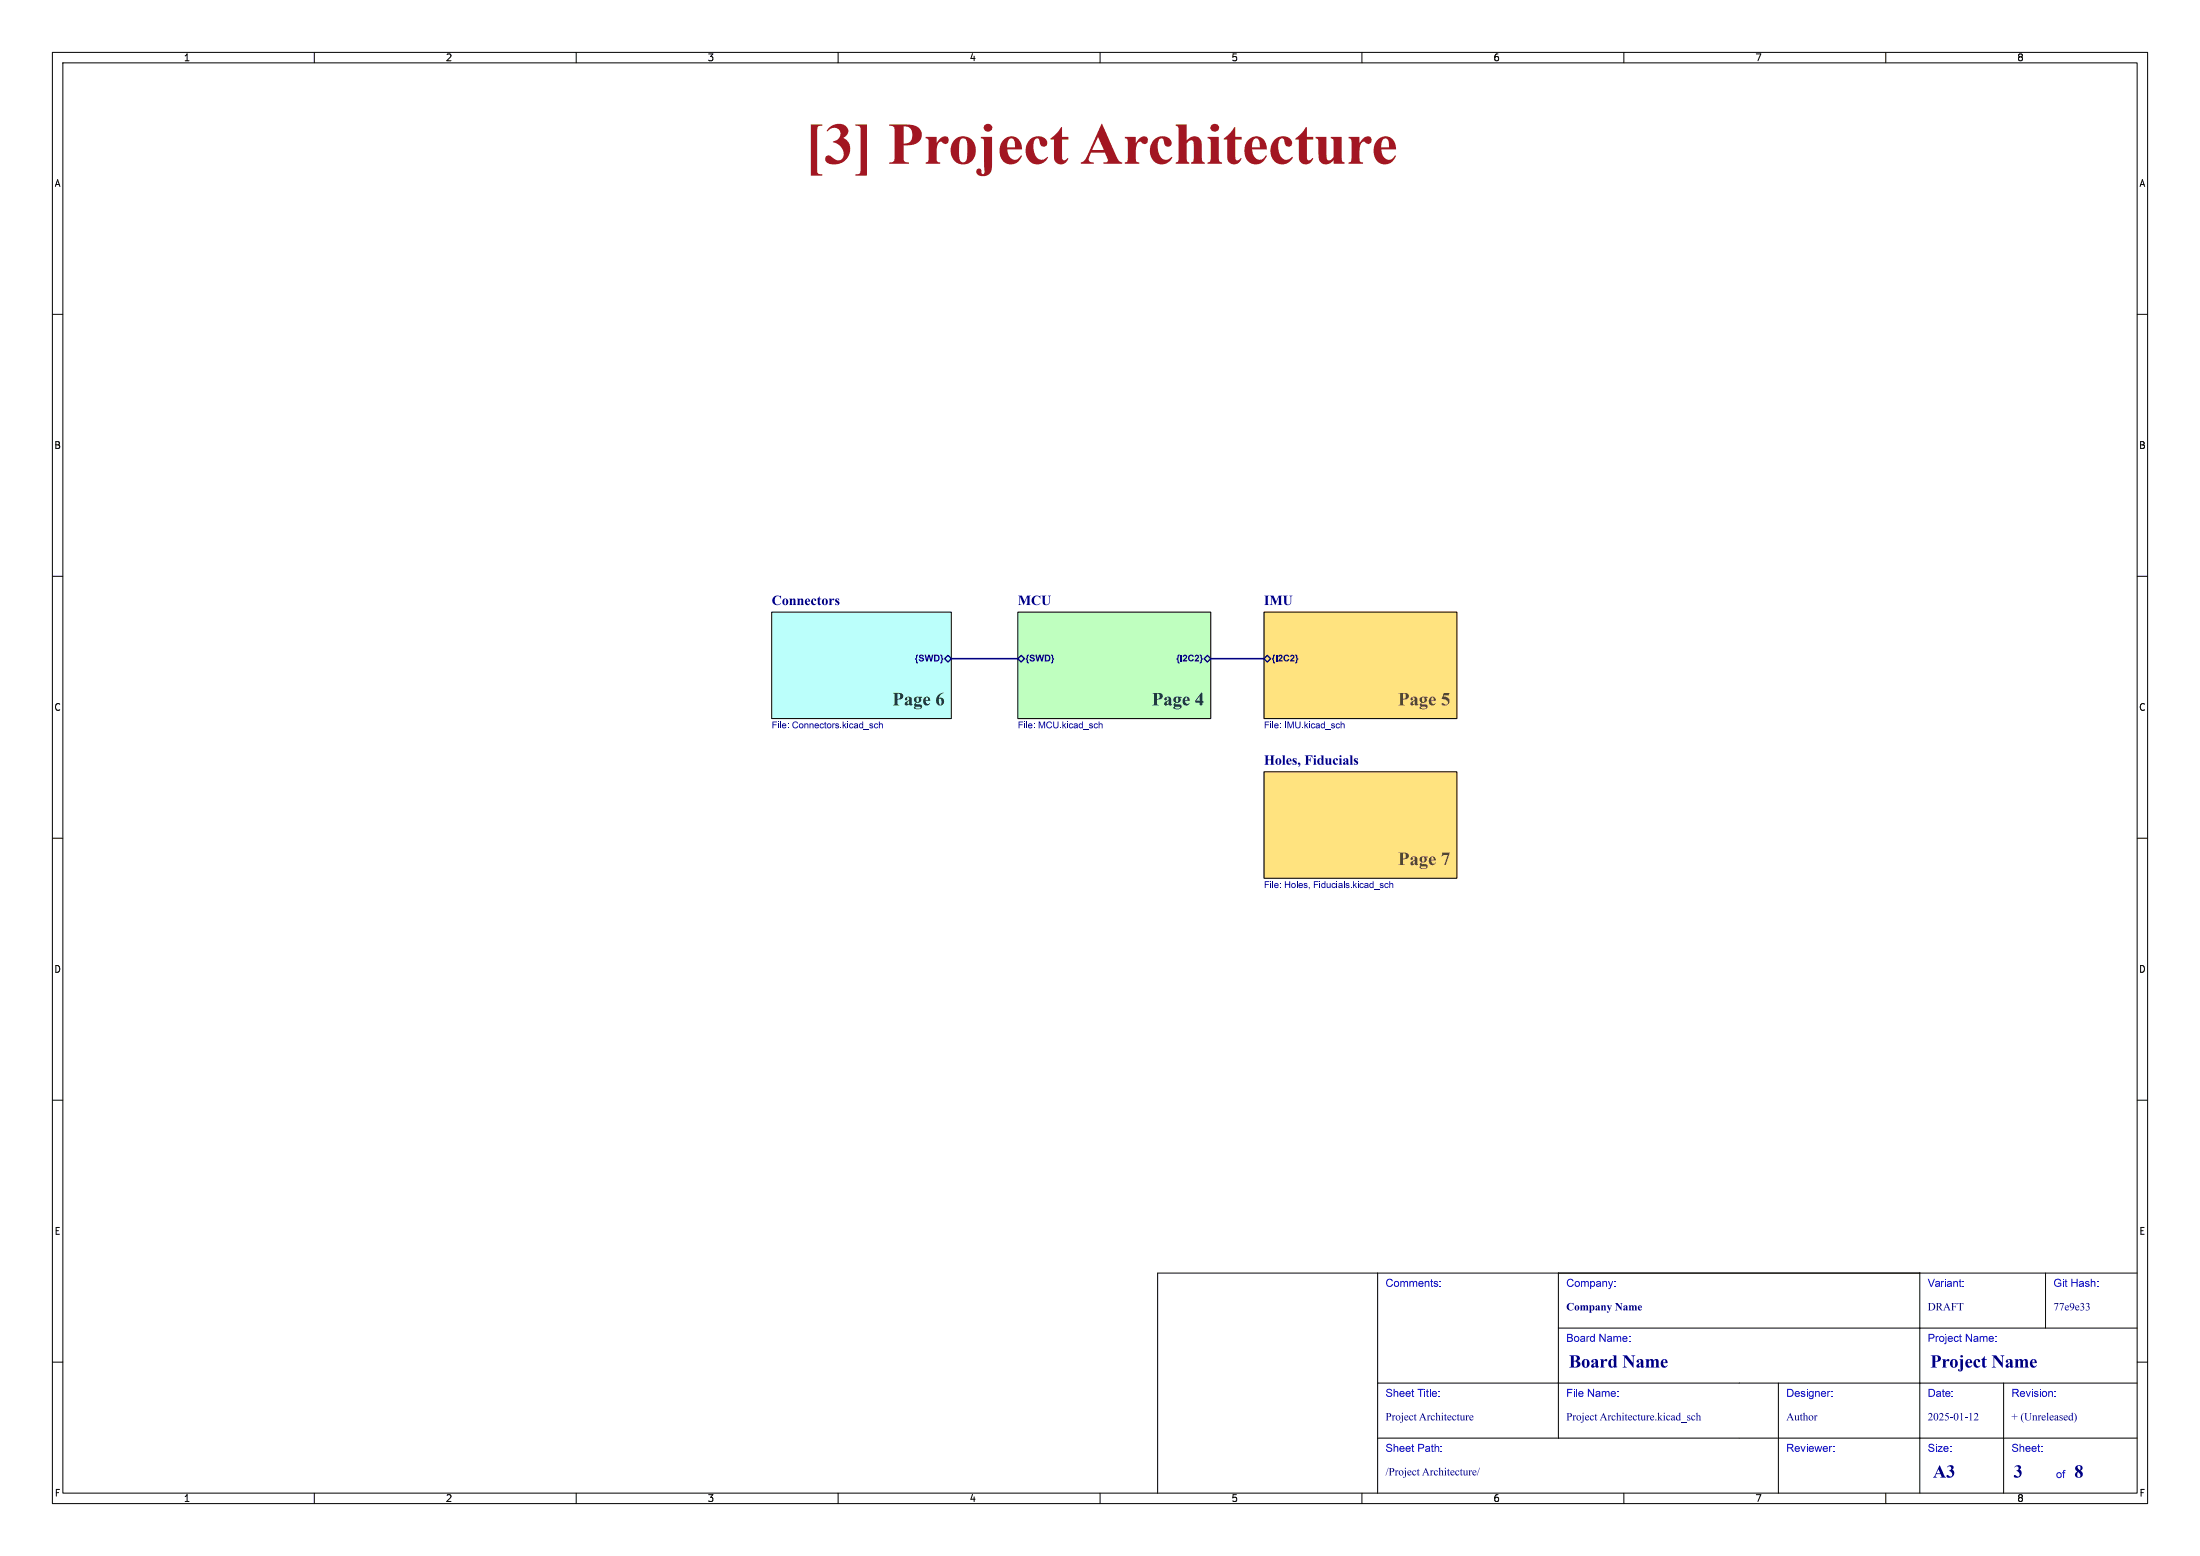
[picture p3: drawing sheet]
<svg xmlns="http://www.w3.org/2000/svg" width="420mm" height="297mm" viewBox="0 0 420 297" stroke-linecap="round" stroke-linejoin="round" font-family="sans-serif">
<g fill="none" stroke="#000" stroke-width=".19">
<path d="M10 10h400v277h-400zM12 12h396v273h-396zM60 10v2M110 10v2M160 10v2M210 10v2M260 10v2M310 10v2M360 10v2M10 60h2M408 60h2M10 110h2"/>
<path d="M147.3 116.8h34.3v20.4h-34.3zM408 110h2M10 160h2M408 160h2M10 210h2M408 210h2M263 243v42M297.5 253.5h110.5M297.5 243v31.5M366.5 243v42M390.5 243v10.5M408 243h-187v42"/>
<path d="M10 260h2M263 274.5h145M263 264h145M339.5 264v21M382.5 264v21M408 260h2M60 285v2M110 285v2M160 285v2M210 285v2M260 285v2M310 285v2"/>
<path d="M360 285v2"/>
</g>
<path d="M147.3 116.8h34.3v20.4h-34.3z" fill="#bbfffb" stroke="#bbfffb" stroke-width=".19"/>
<path d="M194.3 116.8h36.8v20.4h-36.8z" fill="#bfffbf" stroke="#bfffbf" stroke-width=".19"/>
<g fill="#ffe37f" stroke="#ffe37f" stroke-width=".19">
<path d="M241.3 147.3h36.8v20.3h-36.8z"/>
<path d="M241.3 116.8h36.8v20.4h-36.8z"/>
</g>
<path d="M180.3 125.7l.7-.6 .6 .6-.6 .7z" fill="none" stroke="#000084" stroke-width=".25"/>
<g fill="#000084">
<path d="M147.5 137.7h.8v.2h-.7v.4h.6v.1h-.6v.6h-.1z"/>
<path d="M148.5 137.7h.2v.2h-.2z"/>
<path d="M148.9 137.7h.2v1.3h-.2z"/>
<path d="M151.4 137.9a.56 .56 0 0 1 1 .2h-.2a.43 .43 0 0 0-.6 0 .43 .43 0 0 0 0 .6 .43 .43 0 0 0 .6-.1h.2a.63 .63 0 0 1-1 .3 .63 .63 0 0 1 0-1z"/>
<path d="M157.4 137.9l.2-.1v.3h.2v.1h-.2v.6l.2 .2-.3-.1-.1-.7h-.1z"/>
<path d="M160.9 137.7h.1v.7l.4-.3h.2l-.3 .3 .3 .6h-.2l-.3-.5-.1 .5h-.1z"/>
<path d="M161.8 137.7h.1v.2h-.1z"/>
<path d="M164.1 138.2l.3-.1 .2 .1v-.5h.2v1.3h-.2v-.1a.37 .37 0 0 1-.4 .1 .37 .37 0 0 1-.2-.5h.1a.29 .29 0 0 0 .4 .3 .29 .29 0 0 0 .2-.3 .29 .29 0 0 0-.3-.3l-.3 .3h-.1z"/>
<path d="M167.8 137.7h.1v.5l.3-.1 .3 .1v.8h-.1v-.6l-.2-.2-.2 .2-.1 .6h-.1z"/>
</g>
<path d="M194.3 116.8h36.8v20.4h-36.8z" fill="none" stroke="#000" stroke-width=".19"/>
<path d="M194.3 125.7l.6-.6 .7 .6-.7 .7zM229.9 125.7l.6-.6 .6 .6-.6 .7z" fill="none" stroke="#000084" stroke-width=".25"/>
<g fill="#000084">
<path d="M194.5 137.7h.8v.2h-.7v.4h.6v.1h-.6v.6h-.1z"/>
<path d="M195.5 137.7h.2v.2h-.2z"/>
<path d="M195.9 137.7h.2v1.3h-.2z"/>
<path d="M198.3 137.7h.2l.4 1.1 .4-1.1h.2v1.3h-.1v-1.1l-.4 1.1h-.2l-.3-1.1v1.1h-.2z"/>
<path d="M199.9 137.9a.56 .56 0 0 1 .9 .2h-.1a.43 .43 0 0 0-.7 0 .43 .43 0 0 0 0 .6 .43 .43 0 0 0 .7-.1h.2a.63 .63 0 0 1-1 .3 .63 .63 0 0 1 0-1z"/>
<path d="M201.1 137.7h.1v.8a.34 .34 0 0 0 .4 .4 .34 .34 0 0 0 .3-.4v-.8h.2v.8a.51 .51 0 0 1-.5 .5 .51 .51 0 0 1-.5-.5z"/>
<path d="M202.8 137.7h.2v.7l.3-.3h.3l-.4 .3 .4 .6h-.2l-.3-.5-.1 .5h-.2z"/>
<path d="M203.7 137.7h.2v.2h-.2z"/>
<path d="M206 138.2l.3-.1 .3 .1v-.5h.1v1.3h-.1v-.1a.37 .37 0 0 1-.5 .1 .37 .37 0 0 1-.2-.5h.2a.29 .29 0 0 0 .3 .3 .29 .29 0 0 0 .3-.3 .29 .29 0 0 0-.4-.3l-.2 .3h-.2z"/>
<path d="M209.7 137.7h.2v.5l.3-.1 .2 .1 .1 .8h-.2v-.6l-.2-.2-.2 .2v.6h-.2z"/>
</g>
<path d="M241.3 147.3h36.8v20.3h-36.8z" fill="none" stroke="#000" stroke-width=".19"/>
<g fill="#000084">
<path d="M241.4 168.2h.9v.2h-.7v.3h.6v.2h-.6v.6h-.2z"/>
<path d="M242.5 168.2h.2v.2h-.2z"/>
<path d="M242.9 168.2h.2v1.3h-.2z"/>
<path d="M245.3 168.2h.2v.5h.6v-.5h.2v1.3h-.2v-.6h-.6v.6h-.2z"/>
<path d="M247.5 168.2h.2v1.3h-.2z"/>
<path d="M250.8 168.2h.9v.2h-.7v.3h.6v.2h-.6v.6h-.2z"/>
<path d="M251.9 168.2h.1v.2h-.1z"/>
<path d="M252.3 168.7l.3-.2 .3 .2v-.5h.1v1.3h-.1v-.2a.37 .37 0 0 1-.5 .2 .37 .37 0 0 1-.2-.5h.2a.29 .29 0 0 0 .3 .3 .29 .29 0 0 0 .3-.4 .29 .29 0 0 0-.4-.2l-.2 .3h-.2z"/>
<path d="M255.1 168.2h.2v.2h-.2z"/>
<path d="M256.5 168.2h.2v1.3h-.2z"/>
<path d="M258.3 168.2h.2v.7l.3-.3h.2l-.3 .3 .4 .6h-.2l-.3-.5-.1 .5h-.2z"/>
<path d="M259.2 168.2h.2v.2h-.2z"/>
<path d="M261.5 168.7l.3-.2 .3 .2v-.5h.1v1.3h-.1v-.2a.37 .37 0 0 1-.5 .2 .37 .37 0 0 1-.2-.5h.2a.29 .29 0 0 0 .3 .3 .29 .29 0 0 0 .2-.4 .29 .29 0 0 0-.3-.2l-.2 .3h-.2z"/>
<path d="M265.2 168.2h.2v.5l.3-.2 .2 .2 .1 .8h-.2v-.6l-.2-.2-.2 .1v.7h-.2z"/>
</g>
<path d="M241.3 116.8h36.8v20.4h-36.8z" fill="none" stroke="#000" stroke-width=".19"/>
<path d="M241.3 125.7l.6-.6 .7 .6-.7 .7z" fill="none" stroke="#000084" stroke-width=".25"/>
<g fill="#000084">
<path d="M241.4 137.7h.9v.2h-.7v.4h.6v.1h-.6v.6h-.2z"/>
<path d="M242.5 137.7h.2v.2h-.2z"/>
<path d="M242.9 137.7h.2v1.3h-.2z"/>
<path d="M245.3 137.7h.2v1.3h-.2z"/>
<path d="M245.8 137.7h.2l.4 1.1 .4-1.1h.2v1.3h-.2v-1.1l-.3 1.1h-.2l-.4-1.1v1.1h-.1z"/>
<path d="M247.3 137.7h.1v.8a.34 .34 0 0 0 .4 .4 .34 .34 0 0 0 .3-.4v-.8h.2v.8a.51 .51 0 0 1-.5 .5 .51 .51 0 0 1-.5-.5z"/>
<path d="M249 137.7h.2v.7l.3-.3h.3l-.4 .3 .4 .6h-.2l-.3-.5-.1 .5h-.2z"/>
<path d="M249.9 137.7h.2v.2h-.2z"/>
<path d="M252.2 138.2l.3-.1 .3 .1v-.5h.1v1.3h-.1v-.1a.37 .37 0 0 1-.5 .1 .37 .37 0 0 1-.2-.5h.2a.29 .29 0 0 0 .3 .3 .29 .29 0 0 0 .3-.3 .29 .29 0 0 0-.4-.3l-.2 .3h-.2z"/>
<path d="M255.9 137.7h.2v.5l.3-.1 .2 .1 .1 .8h-.2v-.6l-.2-.2-.2 .2v.6h-.2z"/>
</g>
<path d="M181.6 125.7h12.7M231.1 125.7h10.2" fill="none" stroke="#000084" stroke-width=".3"/>
<text font-size="11.1" fill="#a21622" x="153.6" y="34.2">[3] ProjectArchitecture</text>
<g font-size="3.5" fill="#143c28">
<text x="170.4" y="135.1">Page6</text>
<text x="219.9" y="135.1">Page4</text>
</g>
<g font-size="3.5" fill="#644632">
<text x="266.9" y="135.1">Page5</text>
<text x="266.9" y="165.5">Page7</text>
</g>
<g font-size="3.5" fill="#00007f">
<text x="299.5" y="262">BoardName</text>
<text x="368.5" y="262">ProjectName</text>
<text x="369" y="283">A3</text>
<text x="384.4" y="283">3</text>
<text x="396" y="283">8</text>
</g>
<g font-size="2.7" fill="#000084">
<text x="147.3" y="115.8">Connectors</text>
<text x="194.3" y="115.8">MCU</text>
<text x="241.3" y="115.8">IMU</text>
<text x="241.3" y="146.3">Holes,Fiducials</text>
</g>
<g font-size="2.1" fill="#00f">
<text x="264.5" y="246.2">Comments:</text>
<text x="299" y="246.2">Company:</text>
<text x="368" y="246.2">Variant:</text>
<text x="392" y="246.2">Git Hash:</text>
<text x="299" y="256.7">Board Name:</text>
<text x="368" y="256.7">Project Name:</text>
<text x="264.5" y="267.2">Sheet Title:</text>
<text x="299" y="267.2">File Name:</text>
<text x="341" y="267.2">Designer:</text>
<text x="368" y="267.2">Date:</text>
<text x="384" y="267.2">Revision:</text>
<text x="264.5" y="277.7">Sheet Path:</text>
<text x="341" y="277.7">Reviewer:</text>
<text x="368" y="277.7">Size:</text>
<text x="384" y="277.7">Sheet:</text>
<text x="392.5" y="282.7">of</text>
</g>
<g font-size="2.1" fill="#00007f">
<text x="299" y="250.7">CompanyName</text>
<text x="368" y="250.7">DRAFT</text>
<text x="392" y="250.7">77e9e33</text>
<text x="264.5" y="271.7">ProjectArchitecture</text>
<text x="299" y="271.7">ProjectArchitecture.kicad_sch</text>
<text x="341" y="271.7">Author</text>
<text x="368" y="271.7">2025-01-12</text>
<text x="384" y="271.7">+ (Unreleased)</text>
<text x="264.5" y="282.2">/ProjectArchitecture/</text>
</g>
<g font-size="1.8">
<text x="35" y="11.9">1</text>
<text x="85" y="11.9">2</text>
<text x="135" y="11.9">3</text>
<text x="185" y="11.9">4</text>
<text x="235" y="11.9">5</text>
<text x="285" y="11.9">6</text>
<text x="335" y="11.9">7</text>
<text x="385" y="11.9">8</text>
<text x="10.3" y="35.9">A</text>
<text x="408.3" y="35.9">A</text>
<text x="10.3" y="85.9">B</text>
<text x="408.2" y="85.9">B</text>
<text x="10.3" y="135.9">C</text>
<text x="408.2" y="135.9">C</text>
<text x="10.3" y="185.9">D</text>
<text x="408.2" y="185.9">D</text>
<text x="10.3" y="235.9">E</text>
<text x="408.3" y="235.9">E</text>
<text x="10.3" y="285.9">F</text>
<text x="35" y="286.9">1</text>
<text x="85" y="286.9">2</text>
<text x="135" y="286.9">3</text>
<text x="185" y="286.9">4</text>
<text x="235" y="286.9">5</text>
<text x="285" y="286.9">6</text>
<text x="335" y="286.9">7</text>
<text x="385" y="286.9">8</text>
<text x="408.3" y="285.9">F</text>
</g>
<g font-size="1.8" fill="#000084">
<text x="174.6" y="126.7">{SWD}</text>
<text x="195.8" y="126.7">{SWD}</text>
<text x="224.5" y="126.7">{I2C2}</text>
<text x="242.8" y="126.7">{I2C2}</text>
<text x="147.3" y="139.7">File: Connectors.kicad_sch</text>
<text x="194.3" y="139.7">File: MCU.kicad_sch</text>
<text x="241.3" y="139.7">File: IMU.kicad_sch</text>
<text x="241.3" y="170.2">File: Holes, Fiducials.kicad_sch</text>
</g>
</svg>
